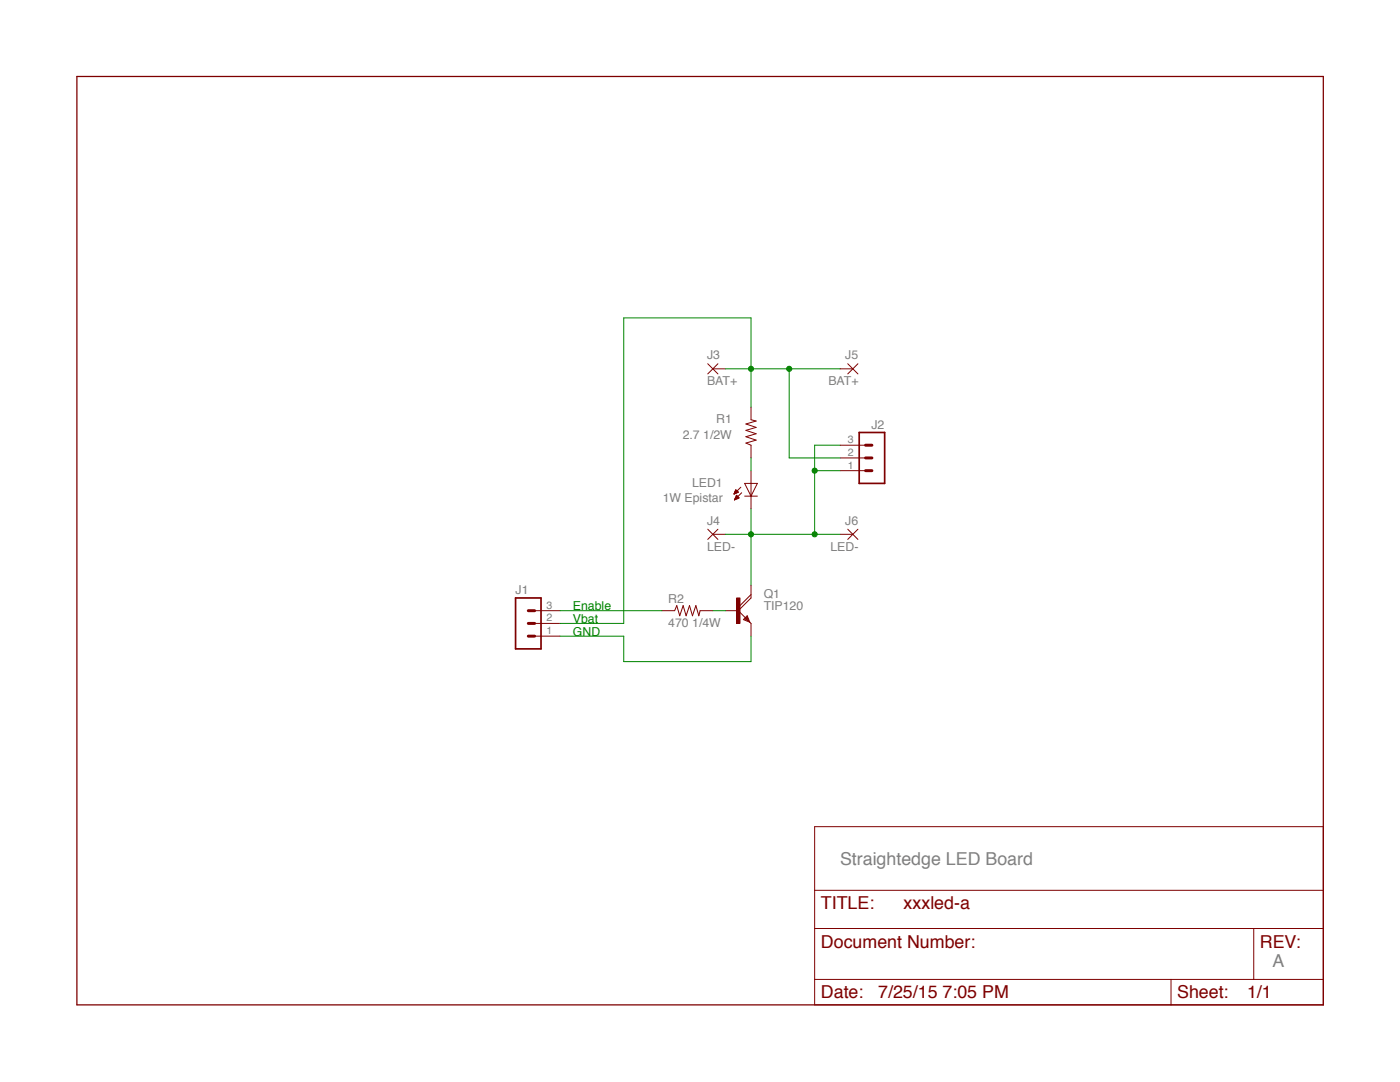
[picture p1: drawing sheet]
<svg xmlns="http://www.w3.org/2000/svg" width="279mm" height="216mm" viewBox="0 0 279 216" stroke-linecap="round" stroke-linejoin="round" font-family="sans-serif">
<path d="M15.3 15.3h248.8v185.2h-248.8z" fill="none" stroke="#7e0000" stroke-width=".25"/>
<path d="M149.9 119.3l-2.6 2.6 2.6 2.5M149.9 118.6l-2.6 2.6M149.1 122.9l.5 1.2-1.2-.5zM149.1 123.4l-.2 .2 .5 .3-.3-.8-.5 .5M162.6 165h101.5v35.5h-101.5zM162.6 177.7h101.5M162.6 185.3h101.5M162.6 195.4h101.5M233.7 195.4v5.1M250.2 185.3v10.1" fill="none" stroke="#7e0000" stroke-width=".2"/>
<path d="M147 119.3h.7v5.1h-.7z" fill="#7e0000"/>
<g fill="none" stroke="#7e0000" stroke-width=".2">
<path d="M141.2 72.6l2.1 2M142.3 73.6h2.5M143.3 72.6l-2.1 2M167.7 73.6h2.5M169.2 72.6l2 2M171.2 72.6l-2 2M146.5 98.6h.1M146.5 98.5h.2M146.6 98.4h.3M146.6 98.3h.5M146.6 98.2h.7M146.6 99.7h.1"/>
<path d="M146.7 98.1h.6M146.7 99.6h.2M146.7 99.5h.6M146.7 98h.5M146.7 97.9h.3M146.7 99.4h.7M146.7 99.3h.7M146.8 97.7l.5 .5-.8 .4zM146.8 97.8h.1M146.8 99.3h.5M146.8 99.2h.5M146.9 99h.2"/>
<path d="M146.9 99.1h.3M146.9 98.9h.2M147 98.8l.5 .5-.9 .5zM147.8 97.2l-1.3 1.4M148 98.3l-1.4 1.5M148.6 96.5h2.6l-1.3 2.5zM148.6 99h2.6M149.9 81.2v2.6l1 .2-2 .6 2 .7-2 .6 2 .7-2 .5 2 .7-2 .6 1 .4v2.6M149.9 93.9v7.6M167.7 93.9h5M167.7 91.4h5M167.7 88.8h5"/>
<path d="M141.2 105.6l2.1 2M142.3 106.6h2.5M143.3 105.6l-2.1 2M147 119.3h.7v5.1h-.7zM149.9 116.8v2.5M167.7 106.6h2.5M169.2 105.6l2 2M171.2 105.6l-2 2M106.7 121.9h5.1M106.7 126.9h5.1M106.7 124.4h5.1M132.1 121.9h2.5l.5-1.1 .6 2.1 .6-2.1 .6 2.1 .7-2.1 .6 2.1 .7-2.1 .6 2.1 .2-1h2.6"/>
<path d="M144.8 121.9h2.5M149.9 124.4v2.5"/>
</g>
<path d="M171.5 86.3h5.1v10.2h-5.1zM102.9 119.3h5.1v10.2h-5.1z" fill="none" stroke="#7e0000" stroke-width=".34"/>
<path d="M172.7 88.8h1.3M172.7 91.4h1.3M172.7 93.9h1.3M105.4 121.9h1.3M105.4 124.4h1.3M105.4 126.9h1.3" fill="none" stroke="#7e0000" stroke-width=".59"/>
<path d="M144.8 106.6h5.1M149.9 101.5v15.3M142.3 121.9h2.5" fill="none" stroke="#008400" stroke-width=".2"/>
<circle cx="149.9" cy="106.6" r=".51" fill="#008400"/>
<g fill="none" stroke="#008400" stroke-width=".2">
<path d="M162.6 93.9h5.1M167.7 88.8h-5.1v17.8M149.9 106.6h17.8"/>
<circle cx="149.9" cy="106.6" r=".51"/>
</g>
<circle cx="162.6" cy="93.9" r=".51" fill="#008400"/>
<circle cx="162.6" cy="93.9" r=".51" fill="none" stroke="#008400" stroke-width=".2"/>
<circle cx="162.6" cy="106.6" r=".51" fill="#008400"/>
<g fill="none" stroke="#008400" stroke-width=".2">
<path d="M144.8 73.6h22.9M149.9 73.6v7.6M149.9 91.4v2.5"/>
<circle cx="162.6" cy="106.6" r=".51"/>
</g>
<circle cx="149.9" cy="73.6" r=".51" fill="#008400"/>
<g fill="none" stroke="#008400" stroke-width=".2">
<path d="M149.9 73.6v-10.2h-25.4v61h-12.7M157.5 73.6v17.8h10.2"/>
<circle cx="149.9" cy="73.6" r=".51"/>
</g>
<circle cx="157.5" cy="73.6" r=".51" fill="#008400"/>
<g fill="none" stroke="#008400" stroke-width=".2">
<path d="M111.8 126.9h12.7v5.1h25.4v-5.1M111.8 121.9h20.3"/>
<circle cx="157.5" cy="73.6" r=".51"/>
</g>
<g font-size="3.6" fill="#808080">
<text x="167.6" y="172.6">Straightedge LED Board</text>
<text x="254" y="192.9">A</text>
</g>
<g font-size="3.6" fill="#7e0000">
<text x="163.8" y="181.5">TITLE:</text>
<text x="180.3" y="181.5">xxxled-a</text>
<text x="163.8" y="189.1">Document Number:</text>
<text x="251.4" y="189.1">REV:</text>
<text x="163.8" y="199.2">Date:</text>
<text x="175.3" y="199.2">7/25/15 7:05 PM</text>
<text x="234.9" y="199.2">Sheet:</text>
<text x="248.9" y="199.2">1/1</text>
</g>
<g font-size="2.5" fill="#808080">
<text x="141.1" y="71.7">J3</text>
<text x="168.7" y="71.7">J5</text>
<text x="141.1" y="76.9">BAT+</text>
<text x="165.3" y="76.9">BAT+</text>
<text x="136.2" y="87.7">2.7 1/2W</text>
<text x="142.9" y="84.3">R1</text>
<text x="173.9" y="85.5">J2</text>
<text x="132.3" y="100.1">1W Epistar</text>
<text x="138.1" y="97.2">LED1</text>
<text x="141.1" y="104.7">J4</text>
<text x="168.7" y="104.7">J6</text>
<text x="141.1" y="109.9">LED-</text>
<text x="165.7" y="109.9">LED-</text>
<text x="102.9" y="118.5">J1</text>
<text x="152.4" y="119.3">Q1</text>
<text x="133.4" y="125.1">470 1/4W</text>
<text x="133.4" y="120.3">R2</text>
<text x="152.4" y="121.8">TIP120</text>
</g>
<g font-size="2.5" fill="#008400">
<text x="114.3" y="124.3">Vbat</text>
<text x="114.3" y="121.8">Enable</text>
<text x="114.3" y="126.9">GND</text>
</g>
<g font-size="2.1" fill="#808080">
<text x="169.2" y="88.5">3</text>
<text x="169.2" y="93.5">1</text>
<text x="169.2" y="91">2</text>
<text x="109.1" y="124">2</text>
<text x="109.1" y="121.5">3</text>
<text x="109.1" y="126.5">1</text>
</g>
</svg>
